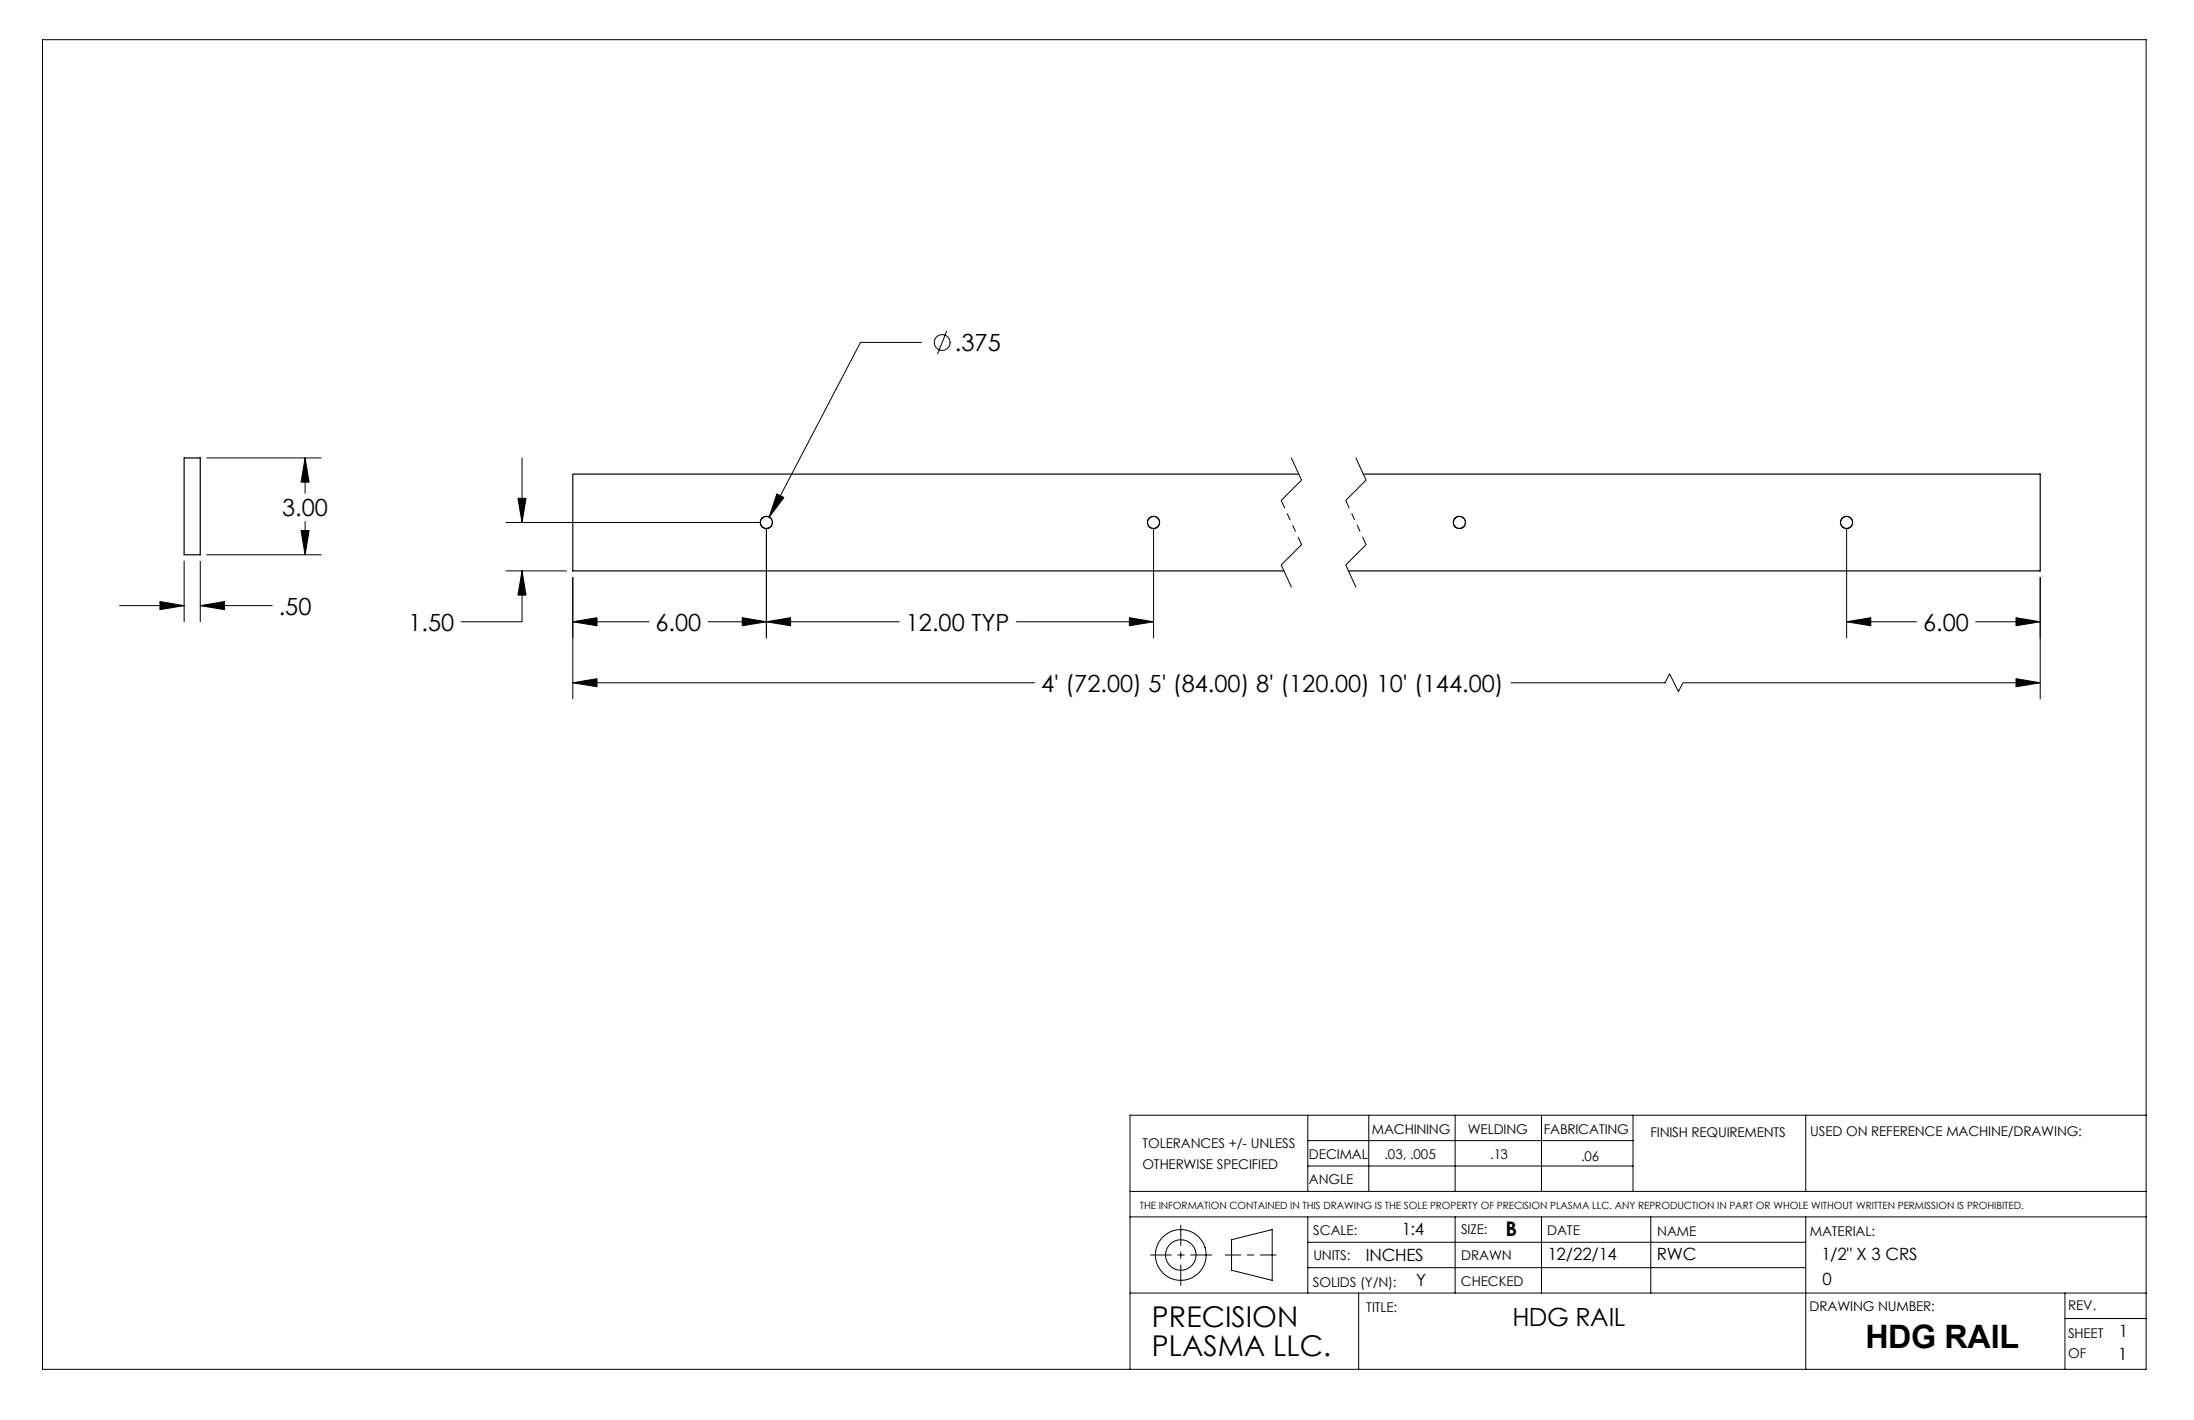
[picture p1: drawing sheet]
<svg xmlns="http://www.w3.org/2000/svg" width="432mm" height="279mm" viewBox="0 0 432 279" stroke-linecap="round" stroke-linejoin="round" font-family="sans-serif">
<g fill="none" stroke="#000" stroke-width=".2">
<path d="M8.4 7.8h414v261.6h-414zM181.4 67.4h-12l-18 34.3M186.3 65.2l-1.8 4.4M40.7 90.1h22.5M60 90.1v7M102.7 90.1v12.7M254.1 90.1l2.1 4.4-4 4 .6 1.4M266.8 90.1l2.1 4.4-4 4 .6 1.4M23.5 119.2h12.7M36.2 110.4v11.9M39.4 110.4v11.9M39.4 119.2h14.2"/>
<path d="M40.7 109.2h22.5M60 102.6v6.6M99.6 112.3h11.9M99.6 102.8h50M102.7 112.3v10h-12M112.7 113.6v23.9M150.8 104.1v21.4M227 104.1v21.4M253.3 101.1l.6 1.1M254.4 103.4l.6 1.1M255.5 105.7l.7 1.5-4 4 1.9 4.3M266 101.1l.6 1.1"/>
<path d="M267.1 103.4l.6 1.1M268.2 105.7l.7 1.5-4 4 1.9 4.3M363.4 104.1v21.4M401.5 113.6v23.9M112.7 122.3h15M112.7 134.3h90.9M139.3 122.3h37.7M200 122.3h27M297.4 134.3h30.3l.9-1.7 1.7 3.5 .9-1.8h70.3M363.4 122.3h13.8M388.8 122.3h12.7M257.4 219.4v15"/>
<path d="M269.4 219.4v15M286.4 219.4v15M303.4 219.4v15M321.4 219.4v15M355.4 219.4v15M422.4 219.4h-200v50M222.4 234.4h200M222.4 239.4h200M257.4 229.4h64M257.4 224.4h64M257.4 239.4v15M286.4 239.4v15"/>
<path d="M303.4 239.4v15M324.9 239.4v15M355.4 239.4v30M222.4 254.4h200M226.4 246.9h4.1M231.8 246.9h1.3M232.4 241v4.1M232.4 246.3v1.3M232.4 248.9v4M234.3 246.9h4.2M241.1 246.9h3.1M242.4 243.9l8-2v10l-8-2z"/>
<path d="M245.5 246.9h1.3M248 246.9h3.1M257.4 249.4h98M257.4 244.4h98M267.4 254.4v15M406.4 259.4h16M406.4 254.4v15"/>
<circle cx="185.4" cy="67.4" r="1.55"/>
<circle cx="232.4" cy="246.9" r="5"/>
<circle cx="232.4" cy="246.9" r="3"/>
</g>
<g fill="none" stroke="#000" stroke-width=".23">
<path d="M36.2 90.1h3.2v19.1h-3.2zM255.6 93.3h-142.9v19h140M268.3 93.3h133.2v19h-136.1"/>
<circle cx="150.8" cy="102.8" r="1.19"/>
<circle cx="227" cy="102.8" r="1.19"/>
<circle cx="287.2" cy="102.8" r="1.19"/>
<circle cx="363.4" cy="102.8" r="1.19"/>
</g>
<g fill="#000" stroke="#000" stroke-width=".2">
<path d="M60 90.1l.8 4.8h-1.6z" fill-rule="evenodd"/>
<path d="M31.5 118.4l4.7 .8-4.7 .8z" fill-rule="evenodd"/>
<path d="M39.4 119.2l4.8-.8v1.6z" fill-rule="evenodd"/>
<path d="M59.2 104.4h1.6l-.8 4.8z" fill-rule="evenodd"/>
<path d="M102.7 112.3l.8 4.8h-1.6z" fill-rule="evenodd"/>
<path d="M101.9 98h1.6l-.8 4.8z" fill-rule="evenodd"/>
<path d="M152.9 97.2l1.4 .7-2.9 3.8z" fill-rule="evenodd"/>
<path d="M112.7 134.3l4.8-.8v1.6z" fill-rule="evenodd"/>
<path d="M112.7 122.3l4.8-.8v1.6z" fill-rule="evenodd"/>
<path d="M146.1 121.5l4.7 .8-4.7 .8z" fill-rule="evenodd"/>
<path d="M150.8 122.3l4.8-.8v1.6z" fill-rule="evenodd"/>
<path d="M222.3 121.5l4.7 .8-4.7 .8z" fill-rule="evenodd"/>
<path d="M363.4 122.3l4.8-.8v1.6z" fill-rule="evenodd"/>
<path d="M396.8 121.5l4.7 .8-4.7 .8z" fill-rule="evenodd"/>
<path d="M396.8 133.5l4.7 .8-4.7 .8z" fill-rule="evenodd"/>
</g>
<text font-size="6.3" x="367.2" y="265.3">HDG RAIL</text>
<g font-size="5.6">
<text x="226.7" y="261.2">PRECISION</text>
<text x="226.7" y="266.8">PLASMA LLC.</text>
</g>
<text font-size="4.9" x="297.6" y="261">HDG RAIL</text>
<g font-size="4.7">
<text x="187.9" y="69.1">.375</text>
<text x="55.5" y="101.6">3.00</text>
<text x="54.9" y="120.9">.50</text>
<text x="80.4" y="124.1">1.50</text>
<text x="129" y="124.1">6.00</text>
<text x="178.3" y="124.1">12.00 TYP</text>
<text x="378.5" y="124.1">6.00</text>
<text x="204.9" y="136.1">4' (72.00) 5' (84.00) 8' (120.00) 10' (144.00)</text>
</g>
<text font-size="4" x="296.3" y="243.3">B</text>
<g font-size="3.3">
<text x="275.9" y="243">1:4</text>
<text x="268.8" y="248.2">INCHES</text>
<text x="304.7" y="248">12/22/14</text>
<text x="326.1" y="248">RWC</text>
<text x="358.5" y="247.9">1/2&quot; X 3 CRS</text>
<text x="278.7" y="253.1">Y</text>
<text x="358.7" y="252.8">0</text>
<text x="417" y="263.2">1</text>
<text x="416.9" y="267.5">1</text>
</g>
<g font-size="2.6">
<text x="224.8" y="225.9">TOLERANCES +/- UNLESS</text>
<text x="270" y="223.1">MACHINING</text>
<text x="288.9" y="223.1">WELDING</text>
<text x="303.8" y="223.1">FABRICATING</text>
<text x="324.8" y="223.7">FINISH REQUIREMENTS</text>
<text x="356.3" y="223.6">USED ON REFERENCE MACHINE/DRAWING:</text>
<text x="224.8" y="229.9">OTHERWISE SPECIFIED</text>
<text x="257.6" y="228.1">DECIMAL</text>
<text x="257.6" y="232.9">ANGLE</text>
<text x="272.5" y="228">.03, .005</text>
<text x="293.3" y="228.1">.13</text>
<text x="311.2" y="228.5">.06</text>
<text x="258.5" y="243">SCALE:</text>
<text x="287.5" y="242.8">SIZE:</text>
<text x="304.5" y="242.9">DATE</text>
<text x="326.2" y="243.2">NAME</text>
<text x="356.2" y="243.1">MATERIAL:</text>
<text x="258.5" y="248">UNITS:</text>
<text x="287.6" y="248">DRAWN</text>
<text x="258.4" y="253.2">SOLIDS (Y/N):</text>
<text x="287.5" y="253">CHECKED</text>
<text x="356.2" y="257.9">DRAWING NUMBER:</text>
<text x="407.1" y="257.8">REV.</text>
<text x="268.9" y="258.2">TITLE:</text>
<text x="407" y="263.2">SHEET</text>
<text x="407" y="267.2">OF</text>
</g>
<text font-size="2" x="224.3" y="237.9">THE INFORMATION CONTAINED IN THIS DRAWING IS THE SOLE PROPERTY OF PRECISION PLASMA LLC. ANY REPRODUCTION IN PART OR WHOLE WITHOUT WRITTEN PERMISSION IS PROHIBITED.</text>
</svg>
